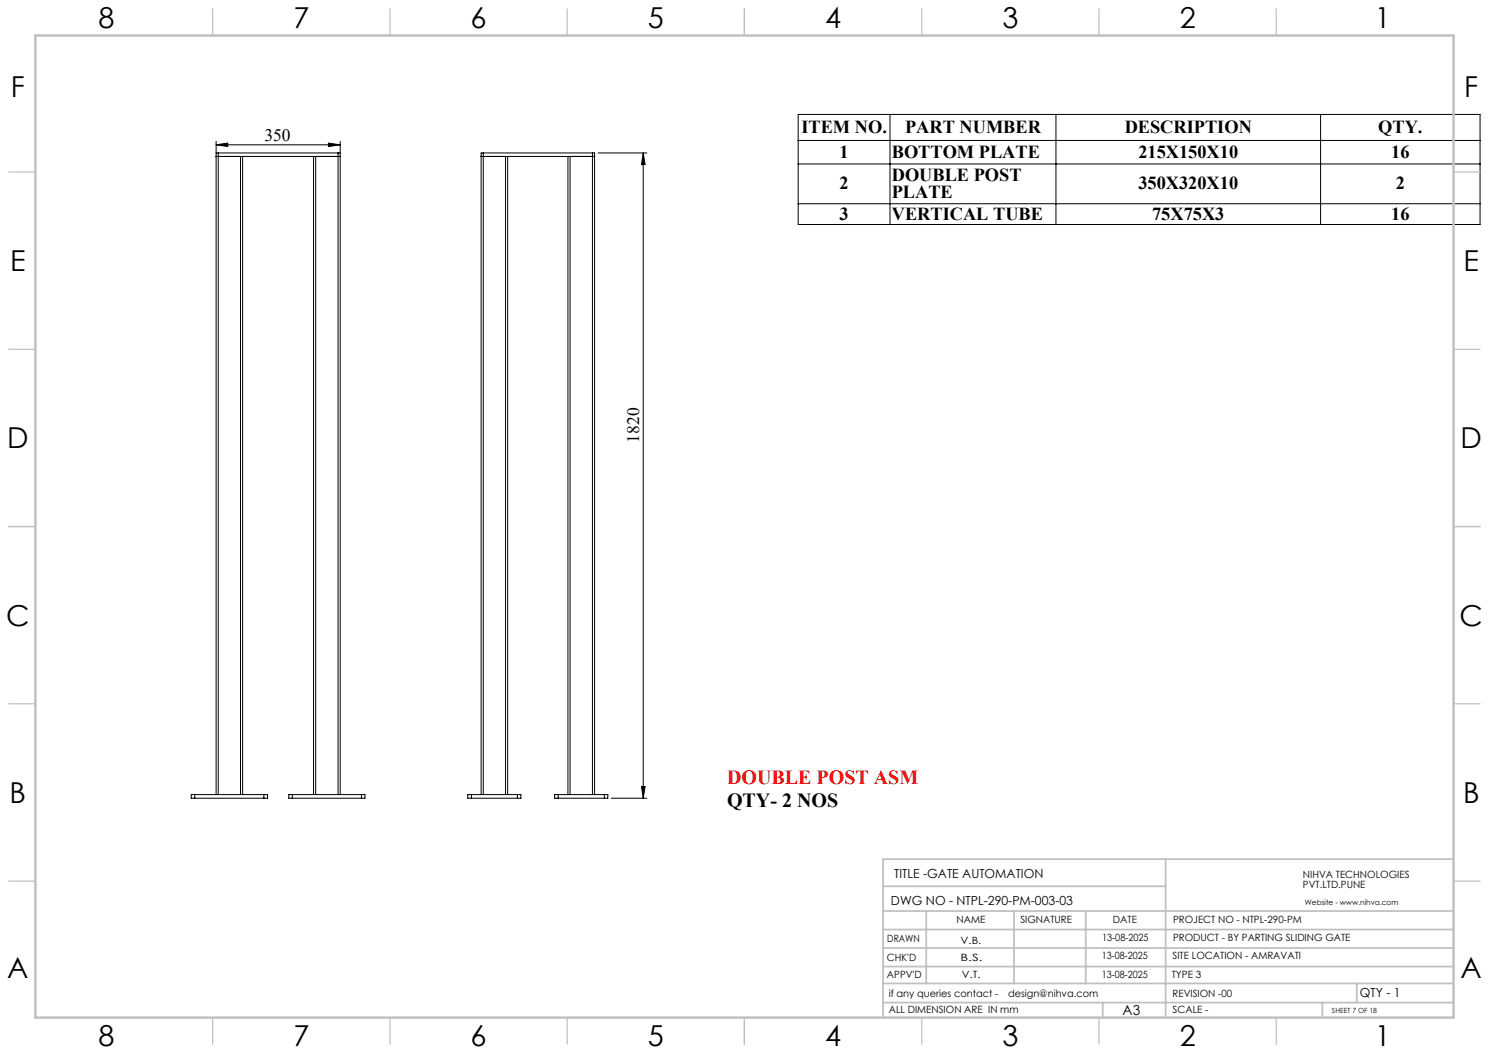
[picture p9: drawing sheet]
<svg xmlns="http://www.w3.org/2000/svg" width="420mm" height="297mm" viewBox="0 0 420 297" stroke-linecap="round" stroke-linejoin="round" font-family="sans-serif">
<g fill="none" stroke="#000" stroke-width=".28">
<path d="M61 39.9v184.2M96 39.9v184.2M225.1 32.3h192.4v31h-192.4zM225.1 39.6h192.4M251 32.3v31M297.9 32.3v31M372.5 32.3v31M61 44.1h.6zM61 43.1h.6M61 40.8l3.2-.4v.9zM61 40.8h35M61.6 44.1h34.4"/>
<path d="M61.6 43.1v181M61.6 43.1h33.8M67.8 44.1v180M68.4 44.1v180M88.4 44.1v180M89 44.1v180M92.6 40.4l3.4 .4-3.4 .5zM95.4 43.1h.6M95.4 43.1v181M135.7 44.1h.6zM136.3 44.1h31.4M136.3 43.1h-.6v181"/>
<path d="M136.3 43.1h30.8M136.3 43.1v181M142.6 44.1v180M143.2 44.1v180M160.2 44.1v180M160.8 44.1v180M167.1 43.1h.6v181M167.1 43.1v181M168.7 43.1h13.8M181.4 43.1l.6 3.3h-1.1zM181.4 43.1v182M225.1 46.2h192.4"/>
<path d="M225.1 57.5h192.4M54.9 224.1h-1v1h1M54.9 225.1h19.5M54.9 224.1h19.5M54.9 224.1v1M74.4 224.1h1.1v1h-1.1M74.4 224.1v1M82.4 224.1h-.9v1h.9M82.4 224.1v1M82.4 225.1h19.6M82.4 224.1h19.6M102 224.1h.9v1h-.9"/>
<path d="M102 224.1v1M133 224.1h-1.1v1h1.1M133 225.1h12.9M133 224.1h12.9M133 224.1v1M145.9 224.1h1v1h-1M145.9 224.1v1M157.4 224.1h-.9v1h.9M157.4 225.1h13.1M157.4 224.1h13.1M157.4 224.1v1M170.5 224.1h.9v1h-.9"/>
<path d="M170.5 224.1v1M172.4 225.1h10.1M180.9 221.8h1.1l-.6 3.3z"/>
</g>
<g fill="none" stroke="#c0c0c0" stroke-width=".35">
<path d="M60 2.5v7.5M110 2.5v7.5M160 2.5v7.5M210 2.5v7.5M260 2.5v7.5M310 2.5v7.5M360 2.5v7.5M2.5 48.5h7.5M410 48.5h7.5M2.5 98.5h7.5M410 98.5h7.5M2.5 148.5h7.5"/>
<path d="M410 148.5h7.5M2.5 198.5h7.5M410 198.5h7.5M2.5 248.5h7.5M410 248.5h7.5M60 287v7.5M110 287v7.5M160 287v7.5M210 287v7.5M260 287v7.5M310 287v7.5M360 287v7.5"/>
</g>
<g fill="none" stroke="#c0c0c0" stroke-width=".5">
<path d="M249.1 257h160.9M249.1 250h79.7M261.3 257v20.4M286 257v20.4M306.2 257v20.4M328.8 242.3v44.7M410 242.3h-160.9v44.7M249.1 272.6h160.9M249.1 267.4h160.9M249.1 262.2h160.9M249.1 277.4h160.9M382.7 277.4v5.4"/>
<path d="M249.1 282.8h160.9M311 282.8v4.2M373 282.8v4.2"/>
</g>
<path d="M10 10h400v277h-400z" fill="none" stroke="#c0c0c0" stroke-width=".7"/>
<g fill="#000">
<path d="M61 40.8l3.2-.4v.9zM92.6 40.4l3.4 .4-3.4 .5z"/>
<path d="M181.4 43.1l.6 3.3h-1.1zM180.9 221.8h1.1l-.6 3.3z"/>
</g>
<g font-size="8.1">
<text x="27.8" y="8">8</text>
<text x="82.8" y="8">7</text>
<text x="132.8" y="8">6</text>
<text x="182.8" y="8">5</text>
<text x="232.8" y="8">4</text>
<text x="282.8" y="8">3</text>
<text x="332.8" y="8">2</text>
<text x="387.8" y="8">1</text>
<text x="3" y="27.2">F</text>
<text x="413" y="27.2">F</text>
<text x="2.8" y="76.5">E</text>
<text x="412.8" y="76.5">E</text>
<text x="2" y="126.5">D</text>
<text x="412" y="126.5">D</text>
<text x="1.7" y="176.5">C</text>
<text x="411.7" y="176.5">C</text>
<text x="2.7" y="226.5">B</text>
<text x="412.7" y="226.5">B</text>
<text x="2" y="275.7">A</text>
<text x="412" y="275.7">A</text>
<text x="27.8" y="295">8</text>
<text x="82.8" y="295">7</text>
<text x="132.8" y="295">6</text>
<text x="182.8" y="295">5</text>
<text x="232.8" y="295">4</text>
<text x="282.8" y="295">3</text>
<text x="332.8" y="295">2</text>
<text x="387.8" y="295">1</text>
</g>
<text font-size="5.6" fill="#f00" x="205.1" y="221.1">DOUBLE POST ASM</text>
<text font-size="5.6" x="205.1" y="227.7">QTY- 2 NOS</text>
<g font-size="5.2">
<text x="226.1" y="37.5">ITEM NO.</text>
<text x="255.3" y="37.5">PART NUMBER</text>
<text x="317.2" y="37.5">DESCRIPTION</text>
<text x="388.7" y="37.5">QTY.</text>
<text x="236.8" y="44.5">1</text>
<text x="251.5" y="44.5">BOTTOM PLATE</text>
<text x="321.1" y="44.5">215X150X10</text>
<text x="392.4" y="44.5">16</text>
<text x="236.8" y="53.4">2</text>
<text x="251.5" y="51.1">DOUBLE POST</text>
<text x="321.1" y="53.4">350X320X10</text>
<text x="393.7" y="53.4">2</text>
<text x="251.5" y="55.7">PLATE</text>
<text x="236.8" y="61.9">3</text>
<text x="251.5" y="61.9">VERTICAL TUBE</text>
<text x="325" y="61.9">75X75X3</text>
<text x="392.4" y="61.9">16</text>
</g>
<g font-size="4.9">
<text x="74.6" y="39.7">350</text>
<text x="180.3" y="124.9" transform="rotate(-90 180.3 124.9)">1820</text>
</g>
<text font-size="3.9" x="316.7" y="286.4">A3</text>
<g font-size="3.5">
<text x="252.2" y="247.7">TITLE -GATE AUTOMATION</text>
<text x="251.3" y="255.1">DWG NO - NTPL-290-PM-003-03</text>
<text x="383.6" y="281.1">QTY - 1</text>
</g>
<g font-size="2.8">
<text x="367.5" y="247.7">NIHVA TECHNOLOGIES</text>
<text x="367.5" y="250.5">PVT.LTD.PUNE</text>
<text x="269.8" y="260.4">NAME</text>
<text x="287.8" y="260.4">SIGNATURE</text>
<text x="313.9" y="260.5">DATE</text>
<text x="330.9" y="260.5">PROJECT NO - NTPL-290-PM</text>
<text x="250.3" y="265.7">DRAWN</text>
<text x="270.9" y="266.1">V.B.</text>
<text x="310.9" y="265.5">13-08-2025</text>
<text x="330.9" y="265.5">PRODUCT - BY PARTING SLIDING GATE</text>
<text x="250.2" y="271.1">CHK'D</text>
<text x="250.2" y="275.8">APPV'D</text>
<text x="270.9" y="271.1">B.S.</text>
<text x="271.3" y="275.8">V.T.</text>
<text x="310.8" y="270.6">13-08-2025</text>
<text x="310.8" y="275.8">13-08-2025</text>
<text x="330.5" y="275.8">TYPE 3</text>
<text x="330.7" y="270.6">SITE LOCATION - AMRAVATI</text>
<text x="250.7" y="281.1">if any queries contact -</text>
<text x="284.3" y="281.1">design@nihva.com</text>
<text x="330.7" y="281.1">REVISION -00</text>
<text x="250.7" y="285.6">ALL DIMENSION ARE IN mm</text>
<text x="330.7" y="285.6">SCALE -</text>
</g>
<text font-size="2.1" x="368.1" y="255.1">Website - www.nihva.com</text>
<text font-size="2" x="375.7" y="285.6">SHEET 7 OF 18</text>
</svg>
